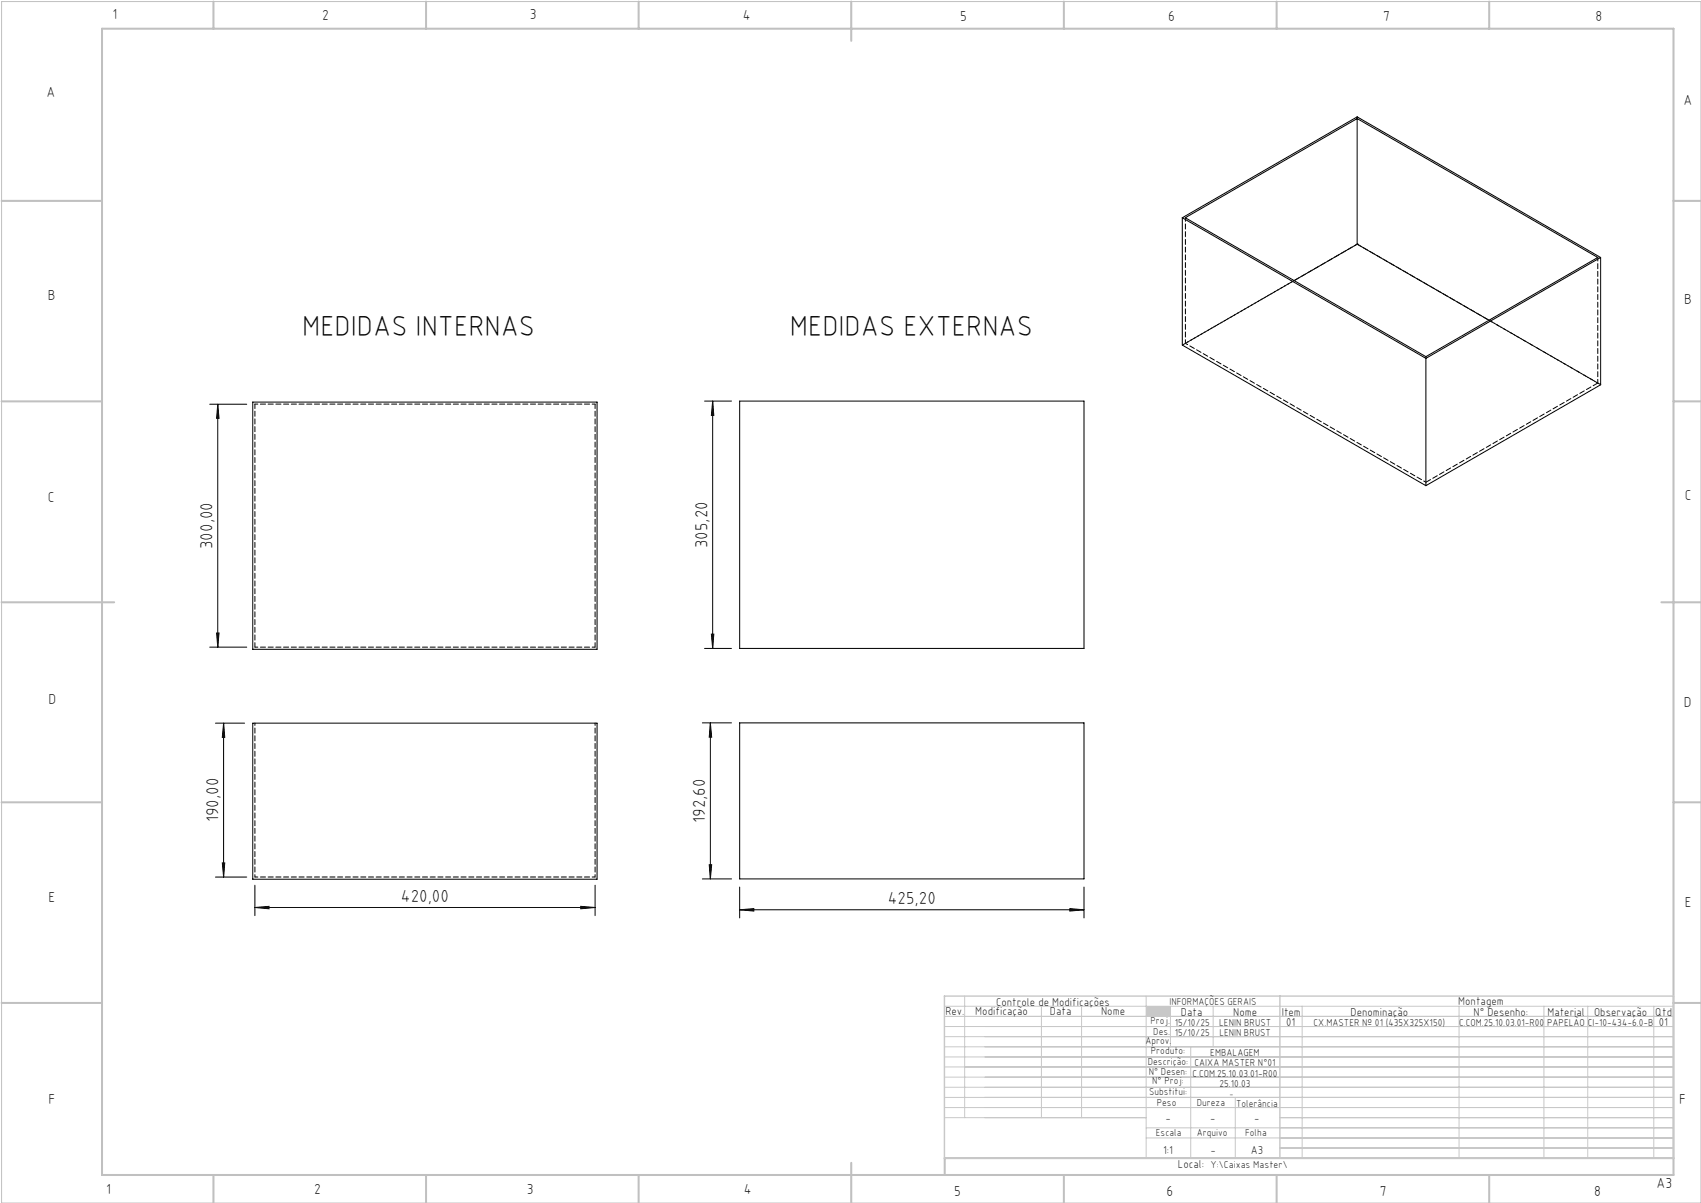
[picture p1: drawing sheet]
<svg xmlns="http://www.w3.org/2000/svg" width="420mm" height="297mm" viewBox="0 0 420 297" stroke-linecap="round" stroke-linejoin="round" font-family="sans-serif">
<path d="M.4 .4h419.6v296.6h-419.6z" fill="none" stroke="#c0c0c0" stroke-width=".25"/>
<g fill="none" stroke="#c0c0c0" stroke-width=".5">
<path d="M25.2 7.1h388v283h-388zM52.7 .4v6.7M105.2 .4v6.7M157.7 .4v6.7M210.2 .4v9.7M262.7 .4v6.7M315.2 .4v6.7M367.7 .4v6.7M.4 49.6h24.8M413.2 49.6h6.8M.4 99.1h24.8M413.2 99.1h6.8"/>
<path d="M.4 148.7h27.8M410.2 148.7h9.8M.4 198.1h24.8M413.2 198.1h6.8M.4 247.6h24.8M413.2 247.6h6.8M52.7 290.1v6.9M105.2 290.1v6.9M157.7 290.1v6.9M210.2 287.1v9.9M262.7 290.1v6.9M315.2 290.1v6.9"/>
<path d="M367.7 290.1v6.9M413.2 285.9h-179.9v4.2"/>
</g>
<g fill="none" stroke="#c3c8d2" stroke-width=".25">
<path d="M233.2 250.9h180M233.2 248.4h180M233.2 253.4h180M233.2 255.9h180M233.2 258.4h180M238.2 245.9v30M257.1 248.4v27.5M267.1 248.4v27.5M283 245.9v40M289 248.4v10M294 258.4v27.5M299.5 248.4v10"/>
<path d="M321.5 248.4v37.5M360.3 248.4v37.5M381.2 248.4v37.5M392 248.4v37.5M408.3 248.4v37.5M233.2 260.9h180M233.2 263.4h180M233.2 265.9h180M233.2 268.4h180M233.2 270.9h180M233.2 273.4h180M233.2 275.9h49.8"/>
<path d="M283 278.4h130.2M305 270.9v15M316 275.9h97.2M283 280.9h130.2M316 283.4h97.2"/>
</g>
<path d="M233.2 245.9h180v40h-180zM316 245.9v40" fill="none" stroke="#c3c8d2" stroke-width=".35"/>
<path d="M283 248.4h6v2.5h-6z" fill-rule="evenodd" fill="#c3c8d2"/>
<g fill="none" stroke="#000" stroke-width=".25">
<path d="M335.1 29.3v31M291.9 53.8v31.4l60.2 34.7M291.9 53.8l60.2 34.7M291.9 53.8l43.2-24.9 60.1 34.7M292.7 53.8l42.4-24.5 59.4 34.3-42.4 24.4zM335.1 60.3l32.5 18.8M335.1 60.3l-15.6 9M395.2 63.6l-43.1 24.9M395.2 63.6v31.4l-43.1 24.9M51.8 99.8h9.1M53.8 99.8l.3 3.5h-.6zM53.8 99.8v60"/>
<path d="M62.4 99.3h85v61h-85zM174 99h6.6M176 99l.2 3.5h-.6zM176 99v61.1M182.6 99h85.1v61.1h-85.1zM352.1 88.5v31.4M51.8 159.8h9.1M53.5 156.3h.6l-.3 3.5zM175.6 156.6h.6l-.2 3.5zM53.2 178.5h7.2M55.2 178.5v38M55.2 178.5l.3 3.5h-.6z"/>
<path d="M62.4 178.5h85v38.6h-85zM173.4 178.5h7.2M174 160.1h6.6M175.4 178.5v38.5M175.4 178.5l.3 3.5h-.6zM182.6 178.5h85.1v38.5h-85.1zM53.2 216.5h7.7M54.9 213h.6l-.3 3.5zM62.9 218.5v7.6M146.9 218.5v7.6M173.4 217h7.2M175.1 213.5h.6l-.3 3.5z"/>
<path d="M182.6 219v7.6M267.7 219v7.6M62.9 224l3.5-.2v.6zM62.9 224h84M143.4 223.8l3.5 .2-3.5 .4zM182.6 224.6l3.5-.3v.6zM182.6 224.6h85.1M264.2 224.3l3.5 .3-3.5 .3z"/>
</g>
<g fill="#000">
<path d="M53.5 156.3h.6l-.3 3.5zM53.8 99.8l.3 3.5h-.6zM175.6 156.6h.6l-.2 3.5zM176 99l.2 3.5h-.6z"/>
<path d="M55.2 178.5l.3 3.5h-.6zM54.9 213h.6l-.3 3.5zM175.4 178.5l.3 3.5h-.6zM175.1 213.5h.6l-.3 3.5z"/>
<path d="M62.9 224l3.5-.2v.6zM143.4 223.8l3.5 .2-3.5 .4zM182.6 224.6l3.5-.3v.6zM264.2 224.3l3.5 .3-3.5 .3z"/>
</g>
<path d="M62.9 178.5v38M146.9 178.5v38" fill="none" stroke="#000" stroke-width=".25" stroke-dasharray="1.3 .6" stroke-dashoffset=".7"/>
<path d="M335.1 60.3l-43.1 24.9M62.9 99.8h84M146.9 159.8h-84M62.9 216.5h84" fill="none" stroke="#000" stroke-width=".25" stroke-dasharray="1.3 .6" stroke-dashoffset=".5"/>
<path d="M146.9 99.8v60M395.2 95l-60.1-34.7M62.9 159.8v-60" fill="none" stroke="#000" stroke-width=".25" stroke-dasharray="1.3 .6" stroke-dashoffset=".2"/>
<path d="M335.1 28.8v.4M335.1 60.3h.1M352.1 88v.5M352.1 119.1l42.4-24.5" fill="none" stroke="#000" stroke-width=".25" stroke-dasharray="1.3 .6"/>
<path d="M292.7 53.7v31.1M319.6 69.3l-26.9 15.5M394.5 63.5v31.1M394.5 94.6l-26.9-15.6" fill="none" stroke="#000" stroke-width=".25" stroke-dasharray="1.3 .6" stroke-dashoffset=".4"/>
<path d="M292.7 84.8l59.4 34.3" fill="none" stroke="#000" stroke-width=".25" stroke-dasharray="1.3 .6" stroke-dashoffset=".6"/>
<g font-size="7.1">
<text x="74.6" y="82.9">MEDIDAS INTERNAS</text>
<text x="195" y="82.9">MEDIDAS EXTERNAS</text>
</g>
<g font-size="4.3">
<text x="52.5" y="135.5" transform="rotate(-90 52.5 135.5)">300,00</text>
<text x="174.7" y="135.3" transform="rotate(-90 174.7 135.3)">305,20</text>
<text x="53.9" y="203" transform="rotate(-90 53.9 203)">190,00</text>
<text x="174.1" y="203.2" transform="rotate(-90 174.1 203.2)">192,60</text>
<text x="99" y="222.8">420,00</text>
<text x="219.2" y="223.3">425,20</text>
</g>
<g font-size="3.6">
<text x="27.8" y="4.8">1</text>
<text x="79.5" y="4.9">2</text>
<text x="130.8" y="4.8">3</text>
<text x="183.4" y="4.9">4</text>
<text x="237.1" y="5.1">5</text>
<text x="288.4" y="5.2">6</text>
<text x="341.5" y="5.1">7</text>
<text x="394" y="5.2">8</text>
<text x="11.5" y="24">A</text>
<text x="415.7" y="25.8">A</text>
<text x="11.8" y="74.1">B</text>
<text x="415.8" y="75.1">B</text>
<text x="11.8" y="124">C</text>
<text x="416" y="123.5">C</text>
<text x="12" y="173.7">D</text>
<text x="415.8" y="174.7">D</text>
<text x="12" y="222.6">E</text>
<text x="416" y="223.9">E</text>
<text x="12" y="272.6">F</text>
<text x="414.6" y="272.6">F</text>
<text x="409" y="293.3">A3</text>
<text x="26.2" y="294.8">1</text>
<text x="77.6" y="294.8">2</text>
<text x="130.1" y="294.8">3</text>
<text x="183.7" y="294.7">4</text>
<text x="235.6" y="295.2">5</text>
<text x="288" y="295.2">6</text>
<text x="340.7" y="295.2">7</text>
<text x="393.6" y="295.2">8</text>
</g>
<g font-size="2.9">
<text x="240.8" y="250.6">Modificação</text>
<text x="259.2" y="250.6">Data</text>
<text x="271.9" y="250.6">Nome</text>
<text x="290.9" y="288.4">Local:</text>
</g>
<g font-size="2.8">
<text x="233.4" y="250.6">Rev.</text>
<text x="246" y="248.4">Controle de Modificações</text>
<text x="291.6" y="250.8">Data</text>
<text x="304.5" y="250.8">Nome</text>
<text x="316.5" y="250.9">Item</text>
<text x="333.5" y="250.9">Denominação</text>
<text x="360.1" y="248.2">Montagem</text>
<text x="363.9" y="250.8">N° Desenho:</text>
<text x="382.1" y="250.8">Material</text>
<text x="393.6" y="250.8">Observação</text>
<text x="408.7" y="250.9">Qtd</text>
<text x="317.6" y="253.3">01</text>
<text x="409.6" y="253.3">01</text>
<text x="287.7" y="276.9">-</text>
<text x="298.8" y="276.9">-</text>
<text x="309.7" y="276.9">-</text>
<text x="287.2" y="284.8">1:1</text>
<text x="298.9" y="284.8">-</text>
<text x="308.8" y="284.8">A3</text>
</g>
<g font-size="2.5">
<text x="288.7" y="248.2">INFORMAÇÕES GERAIS</text>
<text x="282.8" y="257.8">Aprov.</text>
<text x="284.1" y="252.9">Proj.</text>
<text x="284.8" y="255.4">Des.</text>
<text x="290.1" y="255.8">15/10/25</text>
<text x="290.1" y="253.3">15/10/25</text>
<text x="301" y="253.3">LENIN BRUST</text>
<text x="301.1" y="255.8">LENIN BRUST</text>
<text x="324.3" y="253.3">CX.MASTER Nº 01 (435X325X150)</text>
<text x="360.3" y="253.3">C.COM.25.10.03.01-R00</text>
<text x="382" y="253.3">PAPELÃO</text>
<text x="392" y="253.3">CI-10-434-6.0-B</text>
<text x="283.4" y="262.9">Descrição:</text>
<text x="284.2" y="260.3">Produto:</text>
<text x="294.9" y="263.3">CAIXA MASTER N°01</text>
<text x="298.8" y="260.7">EMBALAGEM</text>
<text x="283.7" y="265.4">N° Desen:</text>
<text x="284.5" y="267.7">N° Proj:</text>
<text x="294.4" y="265.9">C.COM.25.10.03.01-R00</text>
<text x="301.1" y="268.3">25.10.03</text>
<text x="283.7" y="270.4">Substitui:</text>
<text x="285.6" y="273">Peso</text>
<text x="295.5" y="273">Dureza</text>
<text x="305.2" y="273.3">Tolerância</text>
<text x="285.4" y="280.4">Escala</text>
<text x="295.5" y="280.4">Arquivo</text>
<text x="307.5" y="280.4">Folha</text>
<text x="298.9" y="288.4">Y:\Caixas Master\</text>
</g>
<text font-size="2.1" x="303.5" y="270.9">-</text>
</svg>
